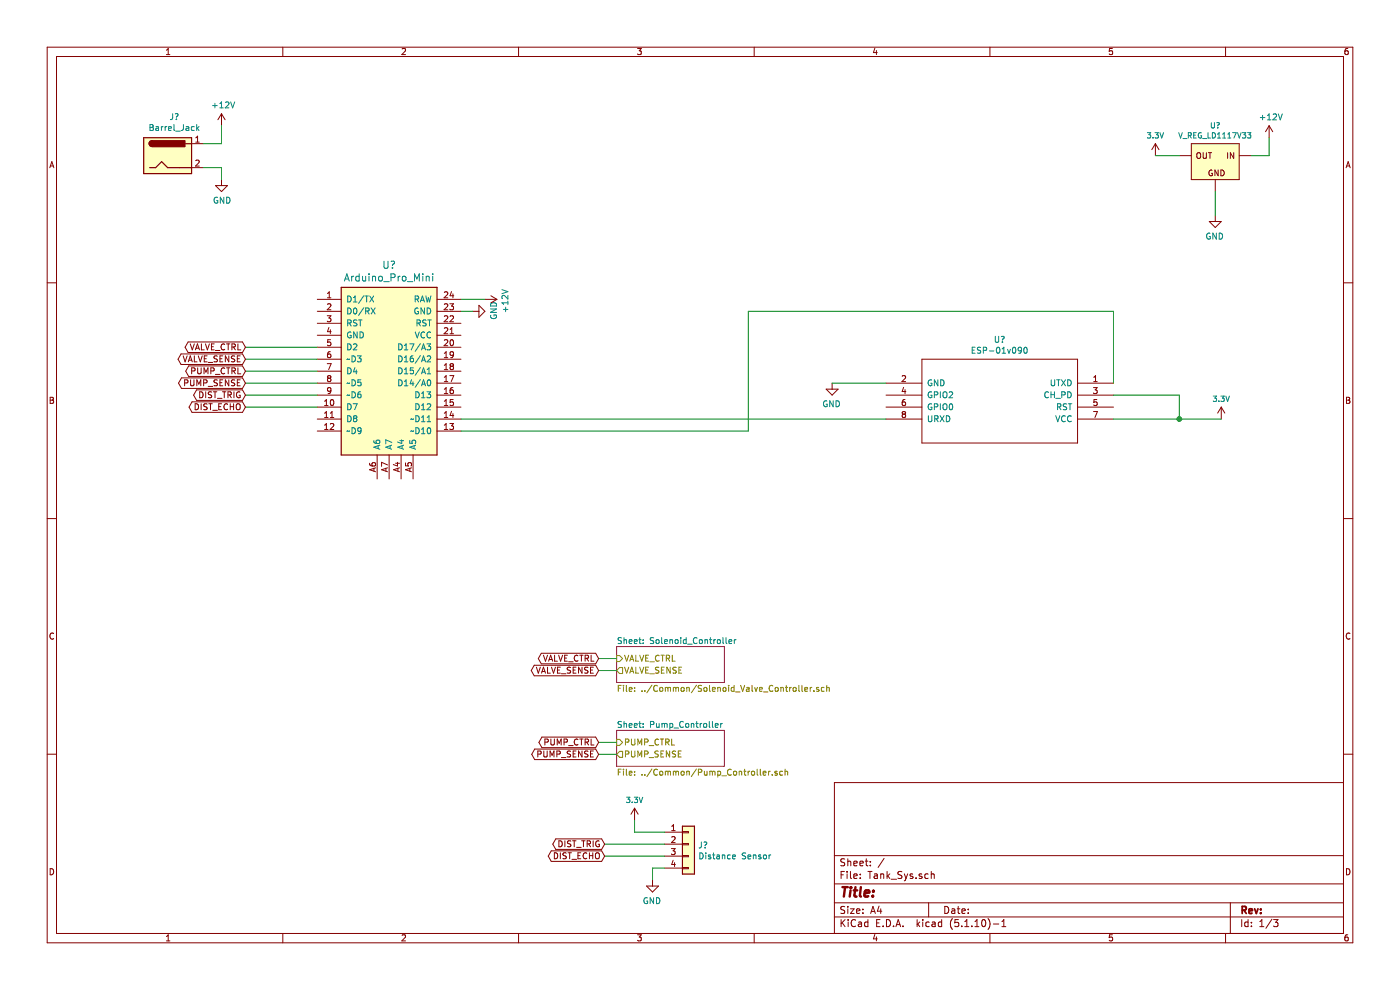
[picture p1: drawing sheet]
EESchema Schematic File Version 4
EELAYER 30 0
EELAYER END
$Descr A4 11693 8268
encoding utf-8
Sheet 1 3
Title ""
Date ""
Rev ""
Comp ""
Comment1 ""
Comment2 ""
Comment3 ""
Comment4 ""
$EndDescr
$Comp
L Arduino:Arduino_Pro_Mini U?
U 1 1
P 3250 3100
F 0 "U?" H 3250 3989 60  0000 C CNN
F 1 "Arduino_Pro_Mini" H 3250 3883 60  0000 C CNN
F 2 "Arduino:Arduino_Pro_Mini" H 4050 2350 60  0001 C CNN
F 3 "https://www.sparkfun.com/products/11113" H 3450 1900 60  0001 C CNN
	1    3250 3100
	1    0    0    -1  
$EndComp
$Comp
L Connector:Barrel_Jack J?
U 1 1
P 1400 1300
F 0 "J?" H 1457 1625 50  0000 C CNN
F 1 "Barrel_Jack" H 1457 1534 50  0000 C CNN
F 2 "" H 1450 1260 50  0001 C CNN
F 3 "~" H 1450 1260 50  0001 C CNN
	1    1400 1300
	1    0    0    -1  
$EndComp
$Comp
L power:+12V #PWR?
U 1 1
P 1850 1050
F 0 "#PWR?" H 1850 900 50  0001 C CNN
F 1 "+12V" H 1865 1223 50  0000 C CNN
F 2 "" H 1850 1050 50  0001 C CNN
F 3 "" H 1850 1050 50  0001 C CNN
	1    1850 1050
	1    0    0    -1  
$EndComp
$Comp
L power:GND #PWR?
U 1 1
P 1850 1500
F 0 "#PWR?" H 1850 1250 50  0001 C CNN
F 1 "GND" H 1855 1327 50  0000 C CNN
F 2 "" H 1850 1500 50  0001 C CNN
F 3 "" H 1850 1500 50  0001 C CNN
	1    1850 1500
	1    0    0    -1  
$EndComp
Wire Wire Line
	1700 1200 1850 1200
Wire Wire Line
	1850 1200 1850 1050
Wire Wire Line
	1700 1400 1850 1400
Wire Wire Line
	1850 1400 1850 1500
$Comp
L power:+12V #PWR?
U 1 1
P 4050 2500
F 0 "#PWR?" H 4050 2350 50  0001 C CNN
F 1 "+12V" H 4065 2673 50  0000 C CNN
F 2 "" H 4050 2500 50  0001 C CNN
F 3 "" H 4050 2500 50  0001 C CNN
	1    4050 2500
	0    1    1    0   
$EndComp
$Comp
L power:GND #PWR?
U 1 1
P 3950 2600
F 0 "#PWR?" H 3950 2350 50  0001 C CNN
F 1 "GND" H 3955 2427 50  0000 C CNN
F 2 "" H 3950 2600 50  0001 C CNN
F 3 "" H 3950 2600 50  0001 C CNN
	1    3950 2600
	0    -1   -1   0   
$EndComp
$Comp
L ESP8266:ESP-01v090 U?
U 1 1
P 8350 3350
F 0 "U?" H 8350 3865 50  0000 C CNN
F 1 "ESP-01v090" H 8350 3774 50  0000 C CNN
F 2 "" H 8350 3350 50  0001 C CNN
F 3 "http://l0l.org.uk/2014/12/esp8266-modules-hardware-guide-gotta-catch-em-all/" H 8350 3350 50  0001 C CNN
	1    8350 3350
	-1   0    0    -1  
$EndComp
Wire Wire Line
	10600 1300 10450 1300
$Comp
L power:GND #PWR?
U 1 1
P 10150 1800
F 0 "#PWR?" H 10150 1550 50  0001 C CNN
F 1 "GND" H 10155 1627 50  0000 C CNN
F 2 "" H 10150 1800 50  0001 C CNN
F 3 "" H 10150 1800 50  0001 C CNN
	1    10150 1800
	-1   0    0    -1  
$EndComp
Wire Wire Line
	10150 1800 10150 1600
Wire Wire Line
	6250 3600 6250 2600
Wire Wire Line
	6250 2600 9300 2600
Wire Wire Line
	9300 2600 9300 3200
$Comp
L SparkFun-IC-Power:V_REG_LD1117VXX U?
U 1 1
P 10150 1300
F 0 "U?" H 10150 1554 45  0000 C CNN
F 1 "V_REG_LD1117V33" H 10150 1470 45  0000 C CNN
F 2 "78XXL" H 10150 1500 20  0001 C CNN
F 3 "" H 10150 1300 60  0001 C CNN
F 4 "" H 10150 1481 60  0000 C CNN "Field4"
	1    10150 1300
	-1   0    0    -1  
$EndComp
Wire Wire Line
	9300 3500 9850 3500
$Comp
L power:GND #PWR?
U 1 1
P 6950 3200
F 0 "#PWR?" H 6950 2950 50  0001 C CNN
F 1 "GND" H 6955 3027 50  0000 C CNN
F 2 "" H 6950 3200 50  0001 C CNN
F 3 "" H 6950 3200 50  0001 C CNN
	1    6950 3200
	-1   0    0    -1  
$EndComp
Wire Wire Line
	7400 3200 6950 3200
Wire Wire Line
	9300 3300 9850 3300
Wire Wire Line
	9850 3300 9850 3500
Text GLabel 5000 6200 0    50   BiDi ~ 0
PUMP_CTRL
Text GLabel 5000 6300 0    50   BiDi ~ 0
PUMP_SENSE
Text GLabel 5000 5500 0    50   BiDi ~ 0
VALVE_CTRL
Text GLabel 5000 5600 0    50   BiDi ~ 0
VALVE_SENSE
$Comp
L power:GND #PWR?
U 1 1
P 5450 7350
F 0 "#PWR?" H 5450 7100 50  0001 C CNN
F 1 "GND" H 5455 7177 50  0000 C CNN
F 2 "" H 5450 7350 50  0001 C CNN
F 3 "" H 5450 7350 50  0001 C CNN
	1    5450 7350
	-1   0    0    -1  
$EndComp
Wire Wire Line
	5550 7250 5450 7250
Wire Wire Line
	5450 7250 5450 7350
Text GLabel 5050 7050 0    50   BiDi ~ 0
DIST_TRIG
Text GLabel 5050 7150 0    50   BiDi ~ 0
DIST_ECHO
Wire Wire Line
	5050 7050 5550 7050
Wire Wire Line
	5550 7150 5050 7150
Wire Wire Line
	3850 2500 4050 2500
Wire Wire Line
	3850 2600 3950 2600
Wire Wire Line
	5000 5500 5150 5500
Wire Wire Line
	5150 5600 5000 5600
$Sheet
S 5150 6100 900  300 
U 6100D536
F0 "Pump_Controller" 50
F1 "../Common/Pump_Controller.sch" 50
F2 "PUMP_CTRL" I L 5150 6200 50 
F3 "PUMP_SENSE" O L 5150 6300 50 
$EndSheet
Wire Wire Line
	5000 6200 5150 6200
Wire Wire Line
	5150 6300 5000 6300
Text GLabel 2050 3100 0    50   BiDi ~ 0
PUMP_CTRL
Text GLabel 2050 3200 0    50   BiDi ~ 0
PUMP_SENSE
Text GLabel 2050 2900 0    50   BiDi ~ 0
VALVE_CTRL
Text GLabel 2050 3000 0    50   BiDi ~ 0
VALVE_SENSE
Text GLabel 2050 3300 0    50   BiDi ~ 0
DIST_TRIG
Text GLabel 2050 3400 0    50   BiDi ~ 0
DIST_ECHO
Wire Wire Line
	2050 2900 2650 2900
Wire Wire Line
	2050 3000 2650 3000
Wire Wire Line
	2050 3100 2650 3100
Wire Wire Line
	2050 3200 2650 3200
Wire Wire Line
	2050 3300 2650 3300
Wire Wire Line
	2050 3400 2650 3400
$Comp
L power:+12V #PWR?
U 1 1
P 10600 1150
F 0 "#PWR?" H 10600 1000 50  0001 C CNN
F 1 "+12V" H 10615 1323 50  0000 C CNN
F 2 "" H 10600 1150 50  0001 C CNN
F 3 "" H 10600 1150 50  0001 C CNN
	1    10600 1150
	1    0    0    -1  
$EndComp
Wire Wire Line
	10600 1150 10600 1300
$Comp
L Connector_Generic:Conn_01x04 J?
U 1 1
P 5750 7050
F 0 "J?" H 5830 7042 50  0000 L CNN
F 1 "Distance Sensor" H 5830 6951 50  0000 L CNN
F 2 "" H 5750 7050 50  0001 C CNN
F 3 "~" H 5750 7050 50  0001 C CNN
	1    5750 7050
	1    0    0    -1  
$EndComp
Connection ~ 9850 3500
Wire Wire Line
	9850 3500 10200 3500
$Comp
L SparkFun-PowerSymbols:3.3V #SUPPLY?
U 1 1
P 10200 3500
F 0 "#SUPPLY?" H 10250 3500 45  0001 L BNN
F 1 "3.3V" H 10200 3670 45  0000 C CNN
F 2 "" H 10200 3681 60  0000 C CNN
F 3 "" H 10200 3500 60  0001 C CNN
	1    10200 3500
	1    0    0    -1  
$EndComp
$Comp
L SparkFun-PowerSymbols:3.3V #SUPPLY?
U 1 1
P 9650 1300
F 0 "#SUPPLY?" H 9700 1300 45  0001 L BNN
F 1 "3.3V" H 9650 1470 45  0000 C CNN
F 2 "" H 9650 1481 60  0000 C CNN
F 3 "" H 9650 1300 60  0001 C CNN
	1    9650 1300
	1    0    0    -1  
$EndComp
Wire Wire Line
	9850 1300 9650 1300
$Comp
L SparkFun-PowerSymbols:3.3V #SUPPLY?
U 1 1
P 5300 6850
F 0 "#SUPPLY?" H 5350 6850 45  0001 L BNN
F 1 "3.3V" H 5300 7020 45  0000 C CNN
F 2 "" H 5300 7031 60  0000 C CNN
F 3 "" H 5300 6850 60  0001 C CNN
	1    5300 6850
	1    0    0    -1  
$EndComp
Wire Wire Line
	5300 6950 5300 6850
Wire Wire Line
	5300 6950 5550 6950
Wire Wire Line
	3850 3600 6250 3600
Wire Wire Line
	3850 3500 7400 3500
$Sheet
S 5150 5400 900  300 
U 60FE860F
F0 "Solenoid_Controller" 50
F1 "../Common/Solenoid_Valve_Controller.sch" 50
F2 "VALVE_CTRL" I L 5150 5500 50 
F3 "VALVE_SENSE" O L 5150 5600 50 
$EndSheet
$EndSCHEMATC
